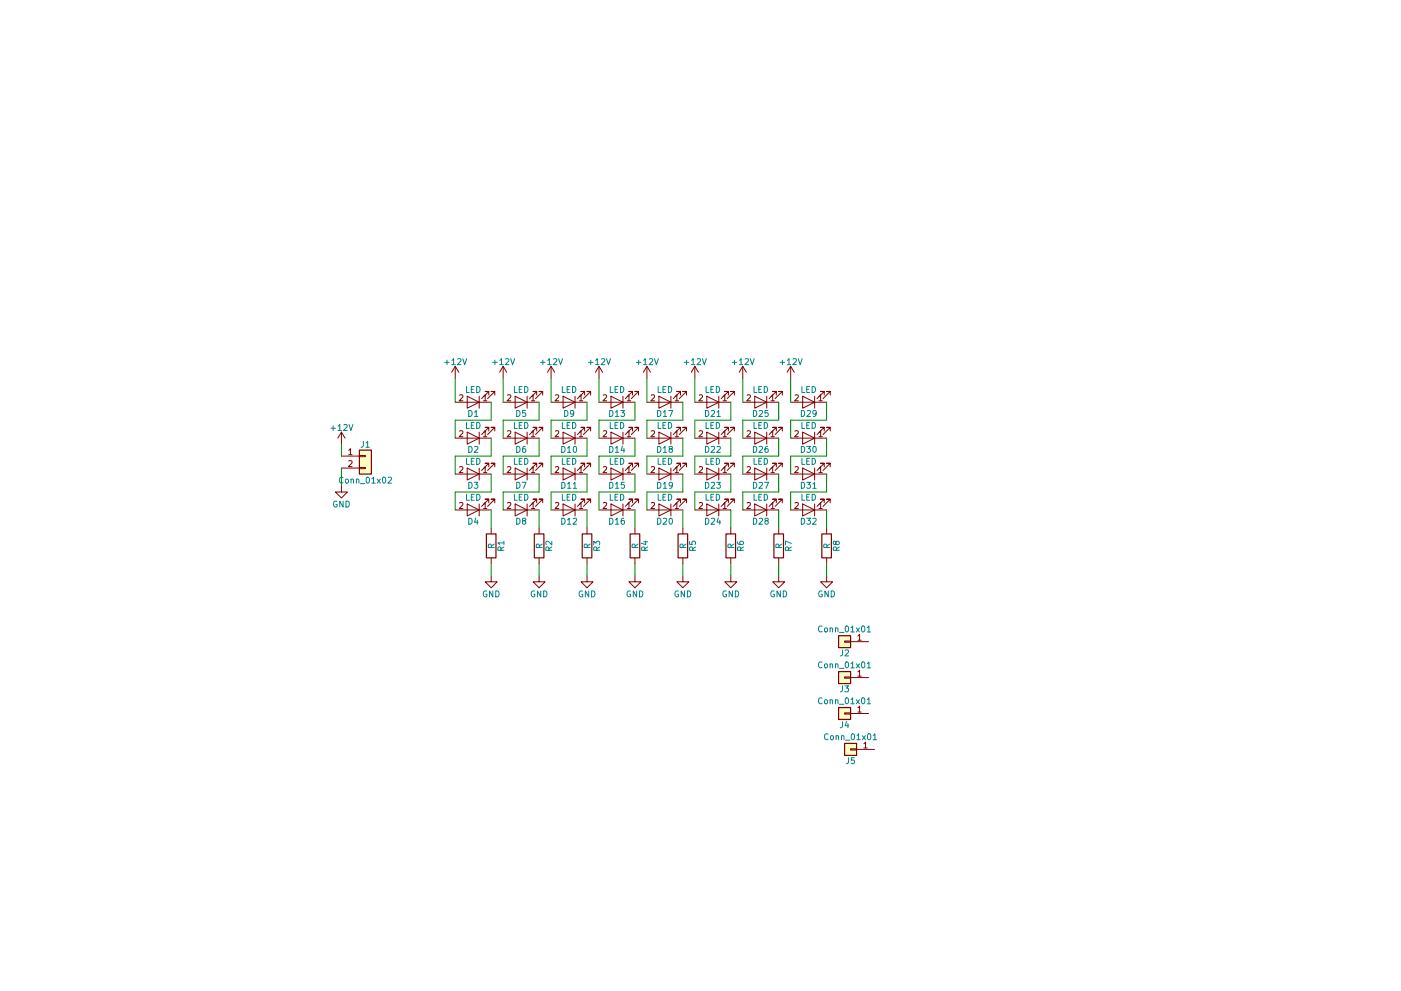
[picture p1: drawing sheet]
EESchema Schematic File Version 2
LIBS:power
LIBS:device
LIBS:switches
LIBS:relays
LIBS:motors
LIBS:transistors
LIBS:conn
LIBS:linear
LIBS:regul
LIBS:74xx
LIBS:cmos4000
LIBS:adc-dac
LIBS:memory
LIBS:xilinx
LIBS:microcontrollers
LIBS:dsp
LIBS:microchip
LIBS:analog_switches
LIBS:motorola
LIBS:texas
LIBS:intel
LIBS:audio
LIBS:interface
LIBS:digital-audio
LIBS:philips
LIBS:display
LIBS:cypress
LIBS:siliconi
LIBS:opto
LIBS:atmel
LIBS:contrib
LIBS:valves
LIBS:Brakelight2-cache
EELAYER 25 0
EELAYER END
$Descr A4 11693 8268
encoding utf-8
Sheet 1 1
Title ""
Date ""
Rev ""
Comp ""
Comment1 ""
Comment2 ""
Comment3 ""
Comment4 ""
$EndDescr
$Comp
L LED D1
U 1 1
P 3950 3350
F 0 "D1" H 3950 3450 50  0000 C CNN
F 1 "LED" H 3950 3250 50  0000 C CNN
F 2 "LEDs:LED_D5.0mm" H 3950 3350 50  0001 C CNN
F 3 "" H 3950 3350 50  0001 C CNN
	1    3950 3350
	-1   0    0    1   
$EndComp
$Comp
L Conn_01x02 J1
U 1 1
P 3050 3800
F 0 "J1" H 3050 3900 50  0000 C CNN
F 1 "Conn_01x02" H 3050 3600 50  0000 C CNN
F 2 "Connectors_Molex:Molex_NanoFit_1x02x2.50mm_Straight" H 3050 3800 50  0001 C CNN
F 3 "" H 3050 3800 50  0001 C CNN
	1    3050 3800
	1    0    0    -1  
$EndComp
$Comp
L R R1
U 1 1
P 4100 4550
F 0 "R1" V 4180 4550 50  0000 C CNN
F 1 "R" V 4100 4550 50  0000 C CNN
F 2 "Resistors_THT:R_Axial_DIN0207_L6.3mm_D2.5mm_P10.16mm_Horizontal" V 4030 4550 50  0001 C CNN
F 3 "" H 4100 4550 50  0001 C CNN
	1    4100 4550
	1    0    0    -1  
$EndComp
$Comp
L +12V #PWR01
U 1 1
P 2850 3700
F 0 "#PWR01" H 2850 3550 50  0001 C CNN
F 1 "+12V" H 2850 3840 50  0000 C CNN
F 2 "" H 2850 3700 50  0001 C CNN
F 3 "" H 2850 3700 50  0001 C CNN
	1    2850 3700
	1    0    0    -1  
$EndComp
$Comp
L GND #PWR02
U 1 1
P 2850 4050
F 0 "#PWR02" H 2850 3800 50  0001 C CNN
F 1 "GND" H 2850 3900 50  0000 C CNN
F 2 "" H 2850 4050 50  0001 C CNN
F 3 "" H 2850 4050 50  0001 C CNN
	1    2850 4050
	1    0    0    -1  
$EndComp
$Comp
L LED D2
U 1 1
P 3950 3650
F 0 "D2" H 3950 3750 50  0000 C CNN
F 1 "LED" H 3950 3550 50  0000 C CNN
F 2 "LEDs:LED_D5.0mm" H 3950 3650 50  0001 C CNN
F 3 "" H 3950 3650 50  0001 C CNN
	1    3950 3650
	-1   0    0    1   
$EndComp
$Comp
L LED D3
U 1 1
P 3950 3950
F 0 "D3" H 3950 4050 50  0000 C CNN
F 1 "LED" H 3950 3850 50  0000 C CNN
F 2 "LEDs:LED_D5.0mm" H 3950 3950 50  0001 C CNN
F 3 "" H 3950 3950 50  0001 C CNN
	1    3950 3950
	-1   0    0    1   
$EndComp
$Comp
L LED D4
U 1 1
P 3950 4250
F 0 "D4" H 3950 4350 50  0000 C CNN
F 1 "LED" H 3950 4150 50  0000 C CNN
F 2 "LEDs:LED_D5.0mm" H 3950 4250 50  0001 C CNN
F 3 "" H 3950 4250 50  0001 C CNN
	1    3950 4250
	-1   0    0    1   
$EndComp
$Comp
L LED D5
U 1 1
P 4350 3350
F 0 "D5" H 4350 3450 50  0000 C CNN
F 1 "LED" H 4350 3250 50  0000 C CNN
F 2 "LEDs:LED_D5.0mm" H 4350 3350 50  0001 C CNN
F 3 "" H 4350 3350 50  0001 C CNN
	1    4350 3350
	-1   0    0    1   
$EndComp
$Comp
L LED D9
U 1 1
P 4750 3350
F 0 "D9" H 4750 3450 50  0000 C CNN
F 1 "LED" H 4750 3250 50  0000 C CNN
F 2 "LEDs:LED_D5.0mm" H 4750 3350 50  0001 C CNN
F 3 "" H 4750 3350 50  0001 C CNN
	1    4750 3350
	-1   0    0    1   
$EndComp
$Comp
L LED D13
U 1 1
P 5150 3350
F 0 "D13" H 5150 3450 50  0000 C CNN
F 1 "LED" H 5150 3250 50  0000 C CNN
F 2 "LEDs:LED_D5.0mm" H 5150 3350 50  0001 C CNN
F 3 "" H 5150 3350 50  0001 C CNN
	1    5150 3350
	-1   0    0    1   
$EndComp
$Comp
L LED D17
U 1 1
P 5550 3350
F 0 "D17" H 5550 3450 50  0000 C CNN
F 1 "LED" H 5550 3250 50  0000 C CNN
F 2 "LEDs:LED_D5.0mm" H 5550 3350 50  0001 C CNN
F 3 "" H 5550 3350 50  0001 C CNN
	1    5550 3350
	-1   0    0    1   
$EndComp
$Comp
L LED D21
U 1 1
P 5950 3350
F 0 "D21" H 5950 3450 50  0000 C CNN
F 1 "LED" H 5950 3250 50  0000 C CNN
F 2 "LEDs:LED_D5.0mm" H 5950 3350 50  0001 C CNN
F 3 "" H 5950 3350 50  0001 C CNN
	1    5950 3350
	-1   0    0    1   
$EndComp
$Comp
L LED D25
U 1 1
P 6350 3350
F 0 "D25" H 6350 3450 50  0000 C CNN
F 1 "LED" H 6350 3250 50  0000 C CNN
F 2 "LEDs:LED_D5.0mm" H 6350 3350 50  0001 C CNN
F 3 "" H 6350 3350 50  0001 C CNN
	1    6350 3350
	-1   0    0    1   
$EndComp
$Comp
L LED D29
U 1 1
P 6750 3350
F 0 "D29" H 6750 3450 50  0000 C CNN
F 1 "LED" H 6750 3250 50  0000 C CNN
F 2 "LEDs:LED_D5.0mm" H 6750 3350 50  0001 C CNN
F 3 "" H 6750 3350 50  0001 C CNN
	1    6750 3350
	-1   0    0    1   
$EndComp
$Comp
L LED D6
U 1 1
P 4350 3650
F 0 "D6" H 4350 3750 50  0000 C CNN
F 1 "LED" H 4350 3550 50  0000 C CNN
F 2 "LEDs:LED_D5.0mm" H 4350 3650 50  0001 C CNN
F 3 "" H 4350 3650 50  0001 C CNN
	1    4350 3650
	-1   0    0    1   
$EndComp
$Comp
L LED D7
U 1 1
P 4350 3950
F 0 "D7" H 4350 4050 50  0000 C CNN
F 1 "LED" H 4350 3850 50  0000 C CNN
F 2 "LEDs:LED_D5.0mm" H 4350 3950 50  0001 C CNN
F 3 "" H 4350 3950 50  0001 C CNN
	1    4350 3950
	-1   0    0    1   
$EndComp
$Comp
L LED D8
U 1 1
P 4350 4250
F 0 "D8" H 4350 4350 50  0000 C CNN
F 1 "LED" H 4350 4150 50  0000 C CNN
F 2 "LEDs:LED_D5.0mm" H 4350 4250 50  0001 C CNN
F 3 "" H 4350 4250 50  0001 C CNN
	1    4350 4250
	-1   0    0    1   
$EndComp
$Comp
L LED D10
U 1 1
P 4750 3650
F 0 "D10" H 4750 3750 50  0000 C CNN
F 1 "LED" H 4750 3550 50  0000 C CNN
F 2 "LEDs:LED_D5.0mm" H 4750 3650 50  0001 C CNN
F 3 "" H 4750 3650 50  0001 C CNN
	1    4750 3650
	-1   0    0    1   
$EndComp
$Comp
L LED D11
U 1 1
P 4750 3950
F 0 "D11" H 4750 4050 50  0000 C CNN
F 1 "LED" H 4750 3850 50  0000 C CNN
F 2 "LEDs:LED_D5.0mm" H 4750 3950 50  0001 C CNN
F 3 "" H 4750 3950 50  0001 C CNN
	1    4750 3950
	-1   0    0    1   
$EndComp
$Comp
L LED D12
U 1 1
P 4750 4250
F 0 "D12" H 4750 4350 50  0000 C CNN
F 1 "LED" H 4750 4150 50  0000 C CNN
F 2 "LEDs:LED_D5.0mm" H 4750 4250 50  0001 C CNN
F 3 "" H 4750 4250 50  0001 C CNN
	1    4750 4250
	-1   0    0    1   
$EndComp
$Comp
L LED D14
U 1 1
P 5150 3650
F 0 "D14" H 5150 3750 50  0000 C CNN
F 1 "LED" H 5150 3550 50  0000 C CNN
F 2 "LEDs:LED_D5.0mm" H 5150 3650 50  0001 C CNN
F 3 "" H 5150 3650 50  0001 C CNN
	1    5150 3650
	-1   0    0    1   
$EndComp
$Comp
L LED D15
U 1 1
P 5150 3950
F 0 "D15" H 5150 4050 50  0000 C CNN
F 1 "LED" H 5150 3850 50  0000 C CNN
F 2 "LEDs:LED_D5.0mm" H 5150 3950 50  0001 C CNN
F 3 "" H 5150 3950 50  0001 C CNN
	1    5150 3950
	-1   0    0    1   
$EndComp
$Comp
L LED D16
U 1 1
P 5150 4250
F 0 "D16" H 5150 4350 50  0000 C CNN
F 1 "LED" H 5150 4150 50  0000 C CNN
F 2 "LEDs:LED_D5.0mm" H 5150 4250 50  0001 C CNN
F 3 "" H 5150 4250 50  0001 C CNN
	1    5150 4250
	-1   0    0    1   
$EndComp
$Comp
L LED D18
U 1 1
P 5550 3650
F 0 "D18" H 5550 3750 50  0000 C CNN
F 1 "LED" H 5550 3550 50  0000 C CNN
F 2 "LEDs:LED_D5.0mm" H 5550 3650 50  0001 C CNN
F 3 "" H 5550 3650 50  0001 C CNN
	1    5550 3650
	-1   0    0    1   
$EndComp
$Comp
L LED D19
U 1 1
P 5550 3950
F 0 "D19" H 5550 4050 50  0000 C CNN
F 1 "LED" H 5550 3850 50  0000 C CNN
F 2 "LEDs:LED_D5.0mm" H 5550 3950 50  0001 C CNN
F 3 "" H 5550 3950 50  0001 C CNN
	1    5550 3950
	-1   0    0    1   
$EndComp
$Comp
L LED D20
U 1 1
P 5550 4250
F 0 "D20" H 5550 4350 50  0000 C CNN
F 1 "LED" H 5550 4150 50  0000 C CNN
F 2 "LEDs:LED_D5.0mm" H 5550 4250 50  0001 C CNN
F 3 "" H 5550 4250 50  0001 C CNN
	1    5550 4250
	-1   0    0    1   
$EndComp
$Comp
L LED D22
U 1 1
P 5950 3650
F 0 "D22" H 5950 3750 50  0000 C CNN
F 1 "LED" H 5950 3550 50  0000 C CNN
F 2 "LEDs:LED_D5.0mm" H 5950 3650 50  0001 C CNN
F 3 "" H 5950 3650 50  0001 C CNN
	1    5950 3650
	-1   0    0    1   
$EndComp
$Comp
L LED D23
U 1 1
P 5950 3950
F 0 "D23" H 5950 4050 50  0000 C CNN
F 1 "LED" H 5950 3850 50  0000 C CNN
F 2 "LEDs:LED_D5.0mm" H 5950 3950 50  0001 C CNN
F 3 "" H 5950 3950 50  0001 C CNN
	1    5950 3950
	-1   0    0    1   
$EndComp
$Comp
L LED D24
U 1 1
P 5950 4250
F 0 "D24" H 5950 4350 50  0000 C CNN
F 1 "LED" H 5950 4150 50  0000 C CNN
F 2 "LEDs:LED_D5.0mm" H 5950 4250 50  0001 C CNN
F 3 "" H 5950 4250 50  0001 C CNN
	1    5950 4250
	-1   0    0    1   
$EndComp
$Comp
L LED D26
U 1 1
P 6350 3650
F 0 "D26" H 6350 3750 50  0000 C CNN
F 1 "LED" H 6350 3550 50  0000 C CNN
F 2 "LEDs:LED_D5.0mm" H 6350 3650 50  0001 C CNN
F 3 "" H 6350 3650 50  0001 C CNN
	1    6350 3650
	-1   0    0    1   
$EndComp
$Comp
L LED D27
U 1 1
P 6350 3950
F 0 "D27" H 6350 4050 50  0000 C CNN
F 1 "LED" H 6350 3850 50  0000 C CNN
F 2 "LEDs:LED_D5.0mm" H 6350 3950 50  0001 C CNN
F 3 "" H 6350 3950 50  0001 C CNN
	1    6350 3950
	-1   0    0    1   
$EndComp
$Comp
L LED D28
U 1 1
P 6350 4250
F 0 "D28" H 6350 4350 50  0000 C CNN
F 1 "LED" H 6350 4150 50  0000 C CNN
F 2 "LEDs:LED_D5.0mm" H 6350 4250 50  0001 C CNN
F 3 "" H 6350 4250 50  0001 C CNN
	1    6350 4250
	-1   0    0    1   
$EndComp
$Comp
L LED D30
U 1 1
P 6750 3650
F 0 "D30" H 6750 3750 50  0000 C CNN
F 1 "LED" H 6750 3550 50  0000 C CNN
F 2 "LEDs:LED_D5.0mm" H 6750 3650 50  0001 C CNN
F 3 "" H 6750 3650 50  0001 C CNN
	1    6750 3650
	-1   0    0    1   
$EndComp
$Comp
L LED D31
U 1 1
P 6750 3950
F 0 "D31" H 6750 4050 50  0000 C CNN
F 1 "LED" H 6750 3850 50  0000 C CNN
F 2 "LEDs:LED_D5.0mm" H 6750 3950 50  0001 C CNN
F 3 "" H 6750 3950 50  0001 C CNN
	1    6750 3950
	-1   0    0    1   
$EndComp
$Comp
L LED D32
U 1 1
P 6750 4250
F 0 "D32" H 6750 4350 50  0000 C CNN
F 1 "LED" H 6750 4150 50  0000 C CNN
F 2 "LEDs:LED_D5.0mm" H 6750 4250 50  0001 C CNN
F 3 "" H 6750 4250 50  0001 C CNN
	1    6750 4250
	-1   0    0    1   
$EndComp
$Comp
L R R2
U 1 1
P 4500 4550
F 0 "R2" V 4580 4550 50  0000 C CNN
F 1 "R" V 4500 4550 50  0000 C CNN
F 2 "Resistors_THT:R_Axial_DIN0207_L6.3mm_D2.5mm_P10.16mm_Horizontal" V 4430 4550 50  0001 C CNN
F 3 "" H 4500 4550 50  0001 C CNN
	1    4500 4550
	1    0    0    -1  
$EndComp
$Comp
L R R3
U 1 1
P 4900 4550
F 0 "R3" V 4980 4550 50  0000 C CNN
F 1 "R" V 4900 4550 50  0000 C CNN
F 2 "Resistors_THT:R_Axial_DIN0207_L6.3mm_D2.5mm_P10.16mm_Horizontal" V 4830 4550 50  0001 C CNN
F 3 "" H 4900 4550 50  0001 C CNN
	1    4900 4550
	1    0    0    -1  
$EndComp
$Comp
L R R4
U 1 1
P 5300 4550
F 0 "R4" V 5380 4550 50  0000 C CNN
F 1 "R" V 5300 4550 50  0000 C CNN
F 2 "Resistors_THT:R_Axial_DIN0207_L6.3mm_D2.5mm_P10.16mm_Horizontal" V 5230 4550 50  0001 C CNN
F 3 "" H 5300 4550 50  0001 C CNN
	1    5300 4550
	1    0    0    -1  
$EndComp
$Comp
L R R5
U 1 1
P 5700 4550
F 0 "R5" V 5780 4550 50  0000 C CNN
F 1 "R" V 5700 4550 50  0000 C CNN
F 2 "Resistors_THT:R_Axial_DIN0207_L6.3mm_D2.5mm_P10.16mm_Horizontal" V 5630 4550 50  0001 C CNN
F 3 "" H 5700 4550 50  0001 C CNN
	1    5700 4550
	1    0    0    -1  
$EndComp
$Comp
L R R6
U 1 1
P 6100 4550
F 0 "R6" V 6180 4550 50  0000 C CNN
F 1 "R" V 6100 4550 50  0000 C CNN
F 2 "Resistors_THT:R_Axial_DIN0207_L6.3mm_D2.5mm_P10.16mm_Horizontal" V 6030 4550 50  0001 C CNN
F 3 "" H 6100 4550 50  0001 C CNN
	1    6100 4550
	1    0    0    -1  
$EndComp
$Comp
L R R7
U 1 1
P 6500 4550
F 0 "R7" V 6580 4550 50  0000 C CNN
F 1 "R" V 6500 4550 50  0000 C CNN
F 2 "Resistors_THT:R_Axial_DIN0207_L6.3mm_D2.5mm_P10.16mm_Horizontal" V 6430 4550 50  0001 C CNN
F 3 "" H 6500 4550 50  0001 C CNN
	1    6500 4550
	1    0    0    -1  
$EndComp
$Comp
L R R8
U 1 1
P 6900 4550
F 0 "R8" V 6980 4550 50  0000 C CNN
F 1 "R" V 6900 4550 50  0000 C CNN
F 2 "Resistors_THT:R_Axial_DIN0207_L6.3mm_D2.5mm_P10.16mm_Horizontal" V 6830 4550 50  0001 C CNN
F 3 "" H 6900 4550 50  0001 C CNN
	1    6900 4550
	1    0    0    -1  
$EndComp
$Comp
L GND #PWR03
U 1 1
P 4100 4800
F 0 "#PWR03" H 4100 4550 50  0001 C CNN
F 1 "GND" H 4100 4650 50  0000 C CNN
F 2 "" H 4100 4800 50  0001 C CNN
F 3 "" H 4100 4800 50  0001 C CNN
	1    4100 4800
	1    0    0    -1  
$EndComp
$Comp
L GND #PWR04
U 1 1
P 4500 4800
F 0 "#PWR04" H 4500 4550 50  0001 C CNN
F 1 "GND" H 4500 4650 50  0000 C CNN
F 2 "" H 4500 4800 50  0001 C CNN
F 3 "" H 4500 4800 50  0001 C CNN
	1    4500 4800
	1    0    0    -1  
$EndComp
$Comp
L GND #PWR05
U 1 1
P 4900 4800
F 0 "#PWR05" H 4900 4550 50  0001 C CNN
F 1 "GND" H 4900 4650 50  0000 C CNN
F 2 "" H 4900 4800 50  0001 C CNN
F 3 "" H 4900 4800 50  0001 C CNN
	1    4900 4800
	1    0    0    -1  
$EndComp
$Comp
L GND #PWR06
U 1 1
P 5300 4800
F 0 "#PWR06" H 5300 4550 50  0001 C CNN
F 1 "GND" H 5300 4650 50  0000 C CNN
F 2 "" H 5300 4800 50  0001 C CNN
F 3 "" H 5300 4800 50  0001 C CNN
	1    5300 4800
	1    0    0    -1  
$EndComp
$Comp
L GND #PWR07
U 1 1
P 5700 4800
F 0 "#PWR07" H 5700 4550 50  0001 C CNN
F 1 "GND" H 5700 4650 50  0000 C CNN
F 2 "" H 5700 4800 50  0001 C CNN
F 3 "" H 5700 4800 50  0001 C CNN
	1    5700 4800
	1    0    0    -1  
$EndComp
$Comp
L GND #PWR08
U 1 1
P 6100 4800
F 0 "#PWR08" H 6100 4550 50  0001 C CNN
F 1 "GND" H 6100 4650 50  0000 C CNN
F 2 "" H 6100 4800 50  0001 C CNN
F 3 "" H 6100 4800 50  0001 C CNN
	1    6100 4800
	1    0    0    -1  
$EndComp
$Comp
L GND #PWR09
U 1 1
P 6500 4800
F 0 "#PWR09" H 6500 4550 50  0001 C CNN
F 1 "GND" H 6500 4650 50  0000 C CNN
F 2 "" H 6500 4800 50  0001 C CNN
F 3 "" H 6500 4800 50  0001 C CNN
	1    6500 4800
	1    0    0    -1  
$EndComp
$Comp
L GND #PWR010
U 1 1
P 6900 4800
F 0 "#PWR010" H 6900 4550 50  0001 C CNN
F 1 "GND" H 6900 4650 50  0000 C CNN
F 2 "" H 6900 4800 50  0001 C CNN
F 3 "" H 6900 4800 50  0001 C CNN
	1    6900 4800
	1    0    0    -1  
$EndComp
$Comp
L +12V #PWR011
U 1 1
P 3800 3150
F 0 "#PWR011" H 3800 3000 50  0001 C CNN
F 1 "+12V" H 3800 3290 50  0000 C CNN
F 2 "" H 3800 3150 50  0001 C CNN
F 3 "" H 3800 3150 50  0001 C CNN
	1    3800 3150
	1    0    0    -1  
$EndComp
$Comp
L +12V #PWR012
U 1 1
P 4200 3150
F 0 "#PWR012" H 4200 3000 50  0001 C CNN
F 1 "+12V" H 4200 3290 50  0000 C CNN
F 2 "" H 4200 3150 50  0001 C CNN
F 3 "" H 4200 3150 50  0001 C CNN
	1    4200 3150
	1    0    0    -1  
$EndComp
$Comp
L +12V #PWR013
U 1 1
P 4600 3150
F 0 "#PWR013" H 4600 3000 50  0001 C CNN
F 1 "+12V" H 4600 3290 50  0000 C CNN
F 2 "" H 4600 3150 50  0001 C CNN
F 3 "" H 4600 3150 50  0001 C CNN
	1    4600 3150
	1    0    0    -1  
$EndComp
$Comp
L +12V #PWR014
U 1 1
P 5000 3150
F 0 "#PWR014" H 5000 3000 50  0001 C CNN
F 1 "+12V" H 5000 3290 50  0000 C CNN
F 2 "" H 5000 3150 50  0001 C CNN
F 3 "" H 5000 3150 50  0001 C CNN
	1    5000 3150
	1    0    0    -1  
$EndComp
$Comp
L +12V #PWR015
U 1 1
P 5400 3150
F 0 "#PWR015" H 5400 3000 50  0001 C CNN
F 1 "+12V" H 5400 3290 50  0000 C CNN
F 2 "" H 5400 3150 50  0001 C CNN
F 3 "" H 5400 3150 50  0001 C CNN
	1    5400 3150
	1    0    0    -1  
$EndComp
$Comp
L +12V #PWR016
U 1 1
P 5800 3150
F 0 "#PWR016" H 5800 3000 50  0001 C CNN
F 1 "+12V" H 5800 3290 50  0000 C CNN
F 2 "" H 5800 3150 50  0001 C CNN
F 3 "" H 5800 3150 50  0001 C CNN
	1    5800 3150
	1    0    0    -1  
$EndComp
$Comp
L +12V #PWR017
U 1 1
P 6200 3150
F 0 "#PWR017" H 6200 3000 50  0001 C CNN
F 1 "+12V" H 6200 3290 50  0000 C CNN
F 2 "" H 6200 3150 50  0001 C CNN
F 3 "" H 6200 3150 50  0001 C CNN
	1    6200 3150
	1    0    0    -1  
$EndComp
$Comp
L +12V #PWR018
U 1 1
P 6600 3150
F 0 "#PWR018" H 6600 3000 50  0001 C CNN
F 1 "+12V" H 6600 3290 50  0000 C CNN
F 2 "" H 6600 3150 50  0001 C CNN
F 3 "" H 6600 3150 50  0001 C CNN
	1    6600 3150
	1    0    0    -1  
$EndComp
Wire Wire Line
	2850 3800 2850 3700
Wire Wire Line
	2850 3900 2850 4050
Wire Wire Line
	3800 3150 3800 3350
Wire Wire Line
	4100 3350 4100 3500
Wire Wire Line
	4100 3500 3800 3500
Wire Wire Line
	3800 3500 3800 3650
Wire Wire Line
	3800 3950 3800 3800
Wire Wire Line
	3800 3800 4100 3800
Wire Wire Line
	4100 3800 4100 3650
Wire Wire Line
	4100 3950 4100 4100
Wire Wire Line
	4100 4100 3800 4100
Wire Wire Line
	3800 4100 3800 4250
Wire Wire Line
	4100 4250 4100 4400
Wire Wire Line
	4100 4700 4100 4800
Wire Wire Line
	4500 4800 4500 4700
Wire Wire Line
	4500 4400 4500 4250
Wire Wire Line
	4200 4250 4200 4100
Wire Wire Line
	4200 4100 4500 4100
Wire Wire Line
	4500 4100 4500 3950
Wire Wire Line
	4200 3950 4200 3800
Wire Wire Line
	4200 3800 4500 3800
Wire Wire Line
	4500 3800 4500 3650
Wire Wire Line
	4200 3650 4200 3500
Wire Wire Line
	4200 3500 4500 3500
Wire Wire Line
	4500 3500 4500 3350
Wire Wire Line
	4200 3350 4200 3150
Wire Wire Line
	4900 4800 4900 4700
Wire Wire Line
	4900 4400 4900 4250
Wire Wire Line
	4600 4250 4600 4100
Wire Wire Line
	4600 4100 4900 4100
Wire Wire Line
	4900 4100 4900 3950
Wire Wire Line
	4600 3950 4600 3800
Wire Wire Line
	4600 3800 4900 3800
Wire Wire Line
	4900 3800 4900 3650
Wire Wire Line
	4600 3650 4600 3500
Wire Wire Line
	4600 3500 4900 3500
Wire Wire Line
	4900 3500 4900 3350
Wire Wire Line
	4600 3350 4600 3150
Wire Wire Line
	5300 4800 5300 4700
Wire Wire Line
	5300 4400 5300 4250
Wire Wire Line
	5000 4250 5000 4100
Wire Wire Line
	5000 4100 5300 4100
Wire Wire Line
	5300 4100 5300 3950
Wire Wire Line
	5000 3950 5000 3800
Wire Wire Line
	5000 3800 5300 3800
Wire Wire Line
	5300 3800 5300 3650
Wire Wire Line
	5000 3650 5000 3500
Wire Wire Line
	5000 3500 5300 3500
Wire Wire Line
	5300 3500 5300 3350
Wire Wire Line
	5000 3350 5000 3150
Wire Wire Line
	5700 4800 5700 4700
Wire Wire Line
	5700 4400 5700 4250
Wire Wire Line
	5400 4250 5400 4100
Wire Wire Line
	5400 4100 5700 4100
Wire Wire Line
	5700 4100 5700 3950
Wire Wire Line
	5400 3950 5400 3800
Wire Wire Line
	5400 3800 5700 3800
Wire Wire Line
	5700 3800 5700 3650
Wire Wire Line
	5400 3650 5400 3500
Wire Wire Line
	5400 3500 5700 3500
Wire Wire Line
	5700 3500 5700 3350
Wire Wire Line
	5400 3350 5400 3150
Wire Wire Line
	6100 4800 6100 4700
Wire Wire Line
	6100 4400 6100 4250
Wire Wire Line
	5800 4250 5800 4100
Wire Wire Line
	5800 4100 6100 4100
Wire Wire Line
	6100 4100 6100 3950
Wire Wire Line
	5800 3950 5800 3800
Wire Wire Line
	5800 3800 6100 3800
Wire Wire Line
	6100 3800 6100 3650
Wire Wire Line
	5800 3650 5800 3500
Wire Wire Line
	5800 3500 6100 3500
Wire Wire Line
	6100 3500 6100 3350
Wire Wire Line
	5800 3350 5800 3150
Wire Wire Line
	6500 4800 6500 4700
Wire Wire Line
	6500 4400 6500 4250
Wire Wire Line
	6200 4250 6200 4100
Wire Wire Line
	6200 4100 6500 4100
Wire Wire Line
	6500 4100 6500 3950
Wire Wire Line
	6200 3950 6200 3800
Wire Wire Line
	6200 3800 6500 3800
Wire Wire Line
	6500 3800 6500 3650
Wire Wire Line
	6200 3650 6200 3500
Wire Wire Line
	6200 3500 6500 3500
Wire Wire Line
	6500 3500 6500 3350
Wire Wire Line
	6200 3350 6200 3150
Wire Wire Line
	6900 4800 6900 4700
Wire Wire Line
	6900 4400 6900 4250
Wire Wire Line
	6600 4250 6600 4100
Wire Wire Line
	6600 4100 6900 4100
Wire Wire Line
	6900 4100 6900 3950
Wire Wire Line
	6600 3950 6600 3800
Wire Wire Line
	6600 3800 6900 3800
Wire Wire Line
	6900 3800 6900 3650
Wire Wire Line
	6600 3650 6600 3500
Wire Wire Line
	6600 3500 6900 3500
Wire Wire Line
	6900 3500 6900 3350
Wire Wire Line
	6600 3350 6600 3150
$EndSCHEMATC
